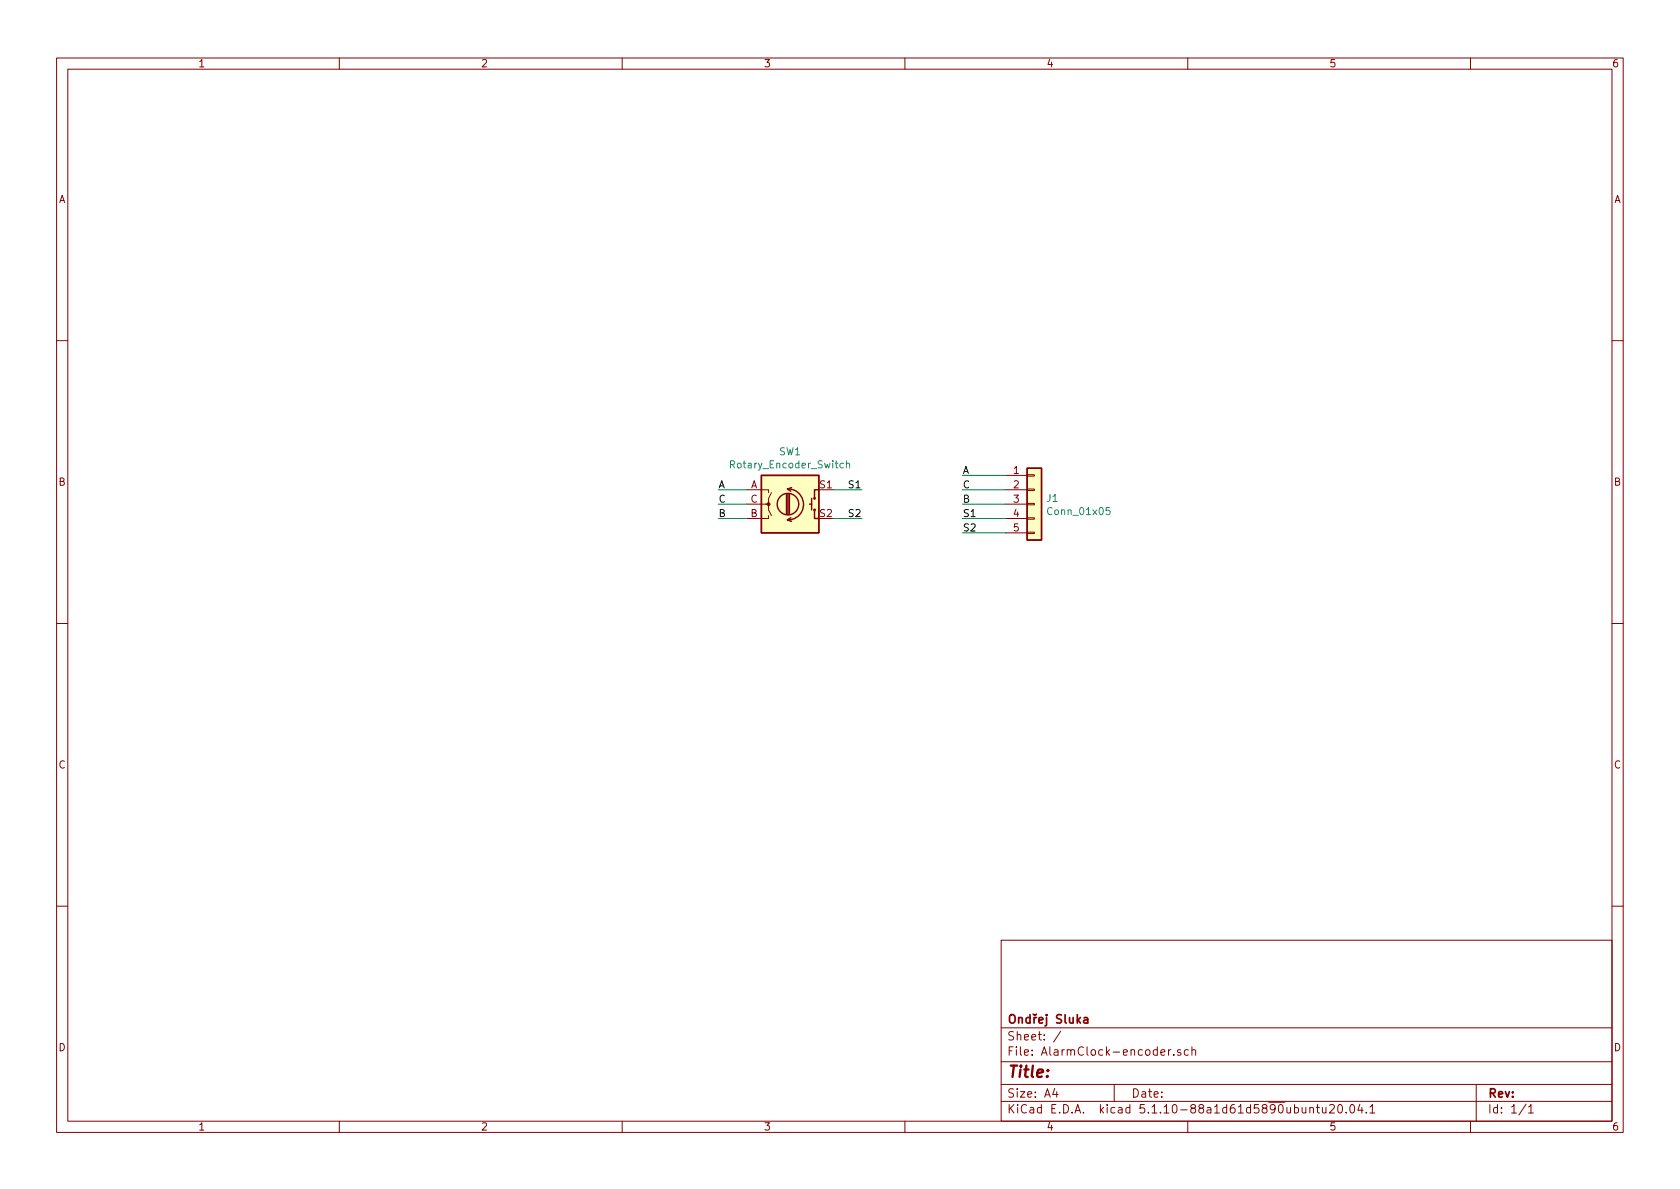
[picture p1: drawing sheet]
EESchema Schematic File Version 4
EELAYER 30 0
EELAYER END
$Descr A4 11693 8268
encoding utf-8
Sheet 1 1
Title ""
Date ""
Rev ""
Comp "Ondřej Sluka"
Comment1 ""
Comment2 ""
Comment3 ""
Comment4 ""
$EndDescr
$Comp
L Device:Rotary_Encoder_Switch SW1
U 1 1
P 5500 3500
F 0 "SW1" H 5500 3867 50  0000 C CNN
F 1 "Rotary_Encoder_Switch" H 5500 3776 50  0000 C CNN
F 2 "Rotary_Encoder:RotaryEncoder_Alps_EC12E-Switch_Vertical_H20mm" H 5350 3660 50  0001 C CNN
F 3 "https://www.tme.eu/Document/8c1b1e629e264c85ef5bd42048515675/PEC11R.pdf" H 5500 3760 50  0001 C CNN
F 4 "https://www.tme.eu/cz/details/pec11r-4220k-s0024/inkrementalni-enkodery/bourns/" H 5500 3500 50  0001 C CNN "TME"
	1    5500 3500
	1    0    0    -1  
$EndComp
$Comp
L Connector_Generic:Conn_01x05 J1
U 1 1
P 7200 3500
F 0 "J1" H 7280 3542 50  0000 L CNN
F 1 "Conn_01x05" H 7280 3451 50  0000 L CNN
F 2 "Connector_PinHeader_2.54mm:PinHeader_1x05_P2.54mm_Horizontal" H 7200 3500 50  0001 C CNN
F 3 "~" H 7200 3500 50  0001 C CNN
	1    7200 3500
	1    0    0    -1  
$EndComp
Text Label 6700 3300 0    50   ~ 0
A
Wire Wire Line
	6700 3300 7000 3300
Text Label 6700 3400 0    50   ~ 0
C
Wire Wire Line
	6700 3400 7000 3400
Text Label 6700 3500 0    50   ~ 0
B
Wire Wire Line
	6700 3500 7000 3500
Text Label 6700 3600 0    50   ~ 0
S1
Wire Wire Line
	6700 3600 7000 3600
Text Label 6700 3700 0    50   ~ 0
S2
Wire Wire Line
	6700 3700 7000 3700
Text Label 6000 3400 2    50   ~ 0
S1
Text Label 6000 3600 2    50   ~ 0
S2
Wire Wire Line
	6000 3600 5800 3600
Wire Wire Line
	5800 3400 6000 3400
Text Label 5000 3400 0    50   ~ 0
A
Text Label 5000 3600 0    50   ~ 0
B
Text Label 5000 3500 0    50   ~ 0
C
Wire Wire Line
	5000 3400 5200 3400
Wire Wire Line
	5200 3500 5000 3500
Wire Wire Line
	5200 3600 5000 3600
$EndSCHEMATC
